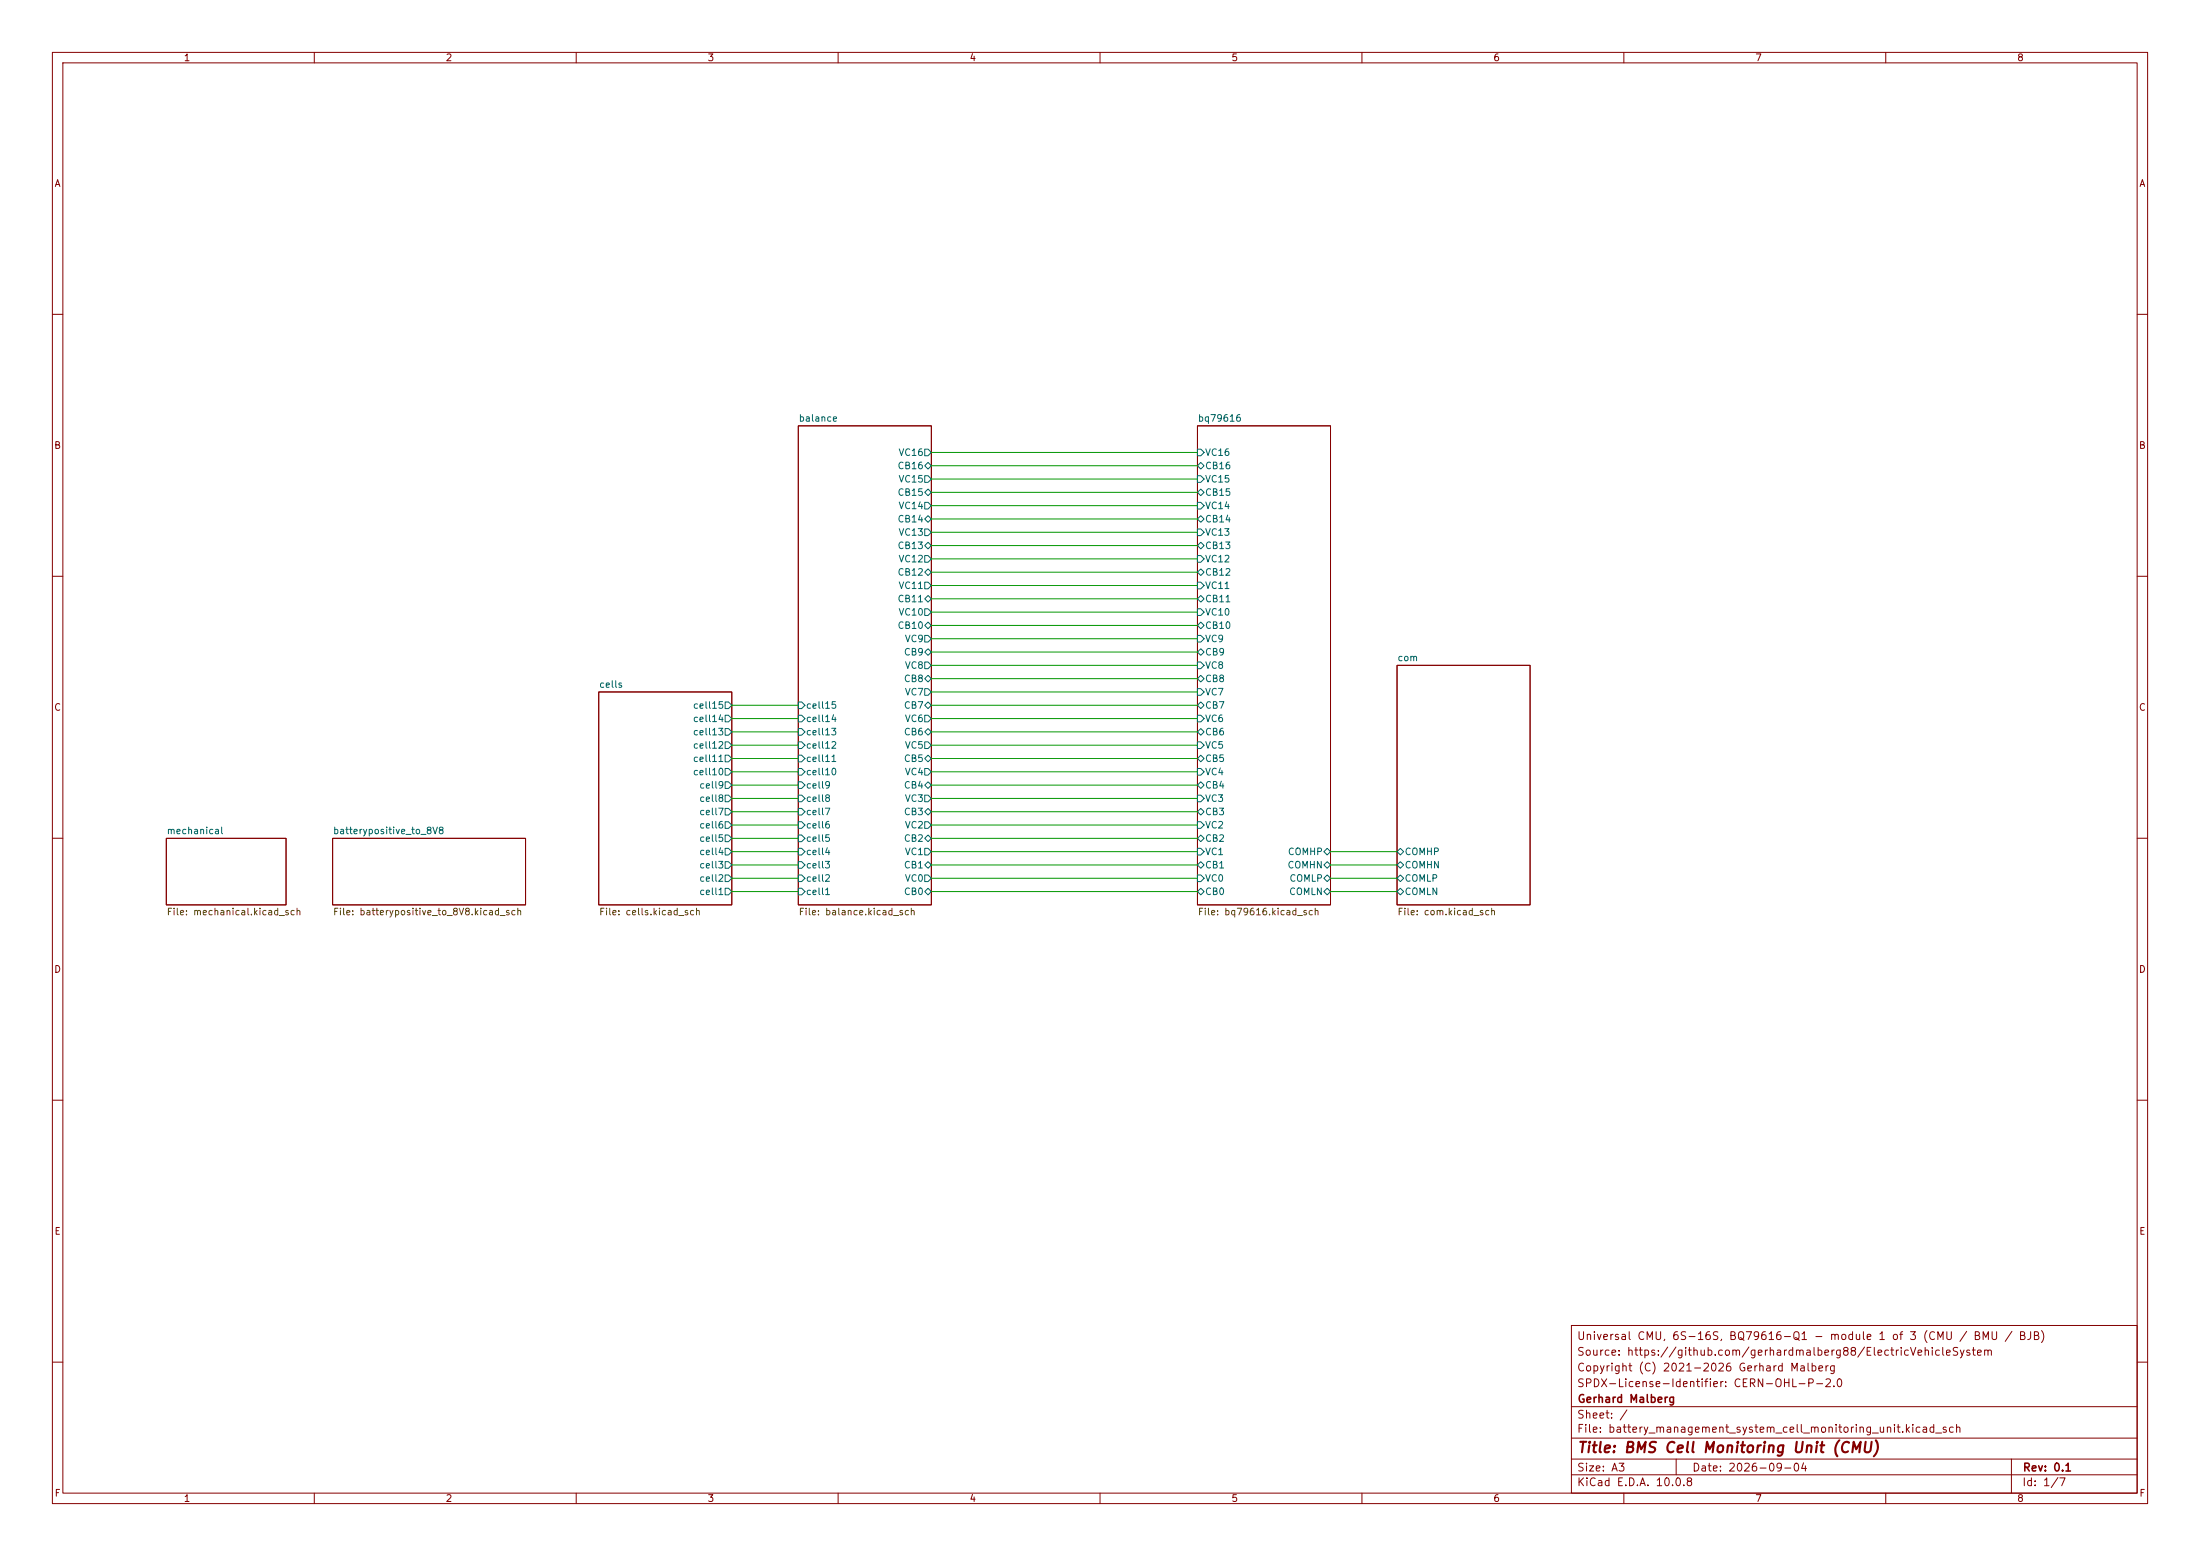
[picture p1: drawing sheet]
(kicad_sch
 (version 20260306)
 (generator "eeschema")
 (generator_version "10.0")
 (paper "A3")
 (title_block
  (title "${BOARD_TITLE}")
  (date "${ISSUE_DATE}")
  (rev "${REV}")
  (company "${ORG}")
  (comment 1 "${LICENSE}")
  (comment 2 "${COPYRIGHT}")
  (comment 3 "${SOURCE}")
  (comment 4 "${MODULE}"))
 (lib_symbols)
 (wire
  (pts (xy 254 162.56) (xy 266.7 162.56))
  (stroke (width 0) (type default)))
 (wire
  (pts (xy 177.8 144.78) (xy 228.6 144.78))
  (stroke (width 0) (type default)))
 (wire
  (pts (xy 177.8 106.68) (xy 228.6 106.68))
  (stroke (width 0) (type default)))
 (wire
  (pts (xy 177.8 127) (xy 228.6 127))
  (stroke (width 0) (type default)))
 (wire
  (pts (xy 177.8 157.48) (xy 228.6 157.48))
  (stroke (width 0) (type default)))
 (wire
  (pts (xy 139.7 134.62) (xy 152.4 134.62))
  (stroke (width 0) (type default)))
 (wire
  (pts (xy 177.8 162.56) (xy 228.6 162.56))
  (stroke (width 0) (type default)))
 (wire
  (pts (xy 139.7 165.1) (xy 152.4 165.1))
  (stroke (width 0) (type default)))
 (wire
  (pts (xy 177.8 167.64) (xy 228.6 167.64))
  (stroke (width 0) (type default)))
 (wire
  (pts (xy 177.8 165.1) (xy 228.6 165.1))
  (stroke (width 0) (type default)))
 (wire
  (pts (xy 177.8 114.3) (xy 228.6 114.3))
  (stroke (width 0) (type default)))
 (wire
  (pts (xy 177.8 119.38) (xy 228.6 119.38))
  (stroke (width 0) (type default)))
 (wire
  (pts (xy 177.8 149.86) (xy 228.6 149.86))
  (stroke (width 0) (type default)))
 (wire
  (pts (xy 139.7 149.86) (xy 152.4 149.86))
  (stroke (width 0) (type default)))
 (wire
  (pts (xy 177.8 101.6) (xy 228.6 101.6))
  (stroke (width 0) (type default)))
 (wire
  (pts (xy 177.8 86.36) (xy 228.6 86.36))
  (stroke (width 0) (type default)))
 (wire
  (pts (xy 139.7 142.24) (xy 152.4 142.24))
  (stroke (width 0) (type default)))
 (wire
  (pts (xy 139.7 154.94) (xy 152.4 154.94))
  (stroke (width 0) (type default)))
 (wire
  (pts (xy 177.8 96.52) (xy 228.6 96.52))
  (stroke (width 0) (type default)))
 (wire
  (pts (xy 139.7 147.32) (xy 152.4 147.32))
  (stroke (width 0) (type default)))
 (wire
  (pts (xy 139.7 162.56) (xy 152.4 162.56))
  (stroke (width 0) (type default)))
 (wire
  (pts (xy 177.8 137.16) (xy 228.6 137.16))
  (stroke (width 0) (type default)))
 (wire
  (pts (xy 177.8 160.02) (xy 228.6 160.02))
  (stroke (width 0) (type default)))
 (wire
  (pts (xy 177.8 91.44) (xy 228.6 91.44))
  (stroke (width 0) (type default)))
 (wire
  (pts (xy 177.8 121.92) (xy 228.6 121.92))
  (stroke (width 0) (type default)))
 (wire
  (pts (xy 177.8 142.24) (xy 228.6 142.24))
  (stroke (width 0) (type default)))
 (wire
  (pts (xy 177.8 134.62) (xy 228.6 134.62))
  (stroke (width 0) (type default)))
 (wire
  (pts (xy 139.7 144.78) (xy 152.4 144.78))
  (stroke (width 0) (type default)))
 (wire
  (pts (xy 254 167.64) (xy 266.7 167.64))
  (stroke (width 0) (type default)))
 (wire
  (pts (xy 139.7 139.7) (xy 152.4 139.7))
  (stroke (width 0) (type default)))
 (wire
  (pts (xy 177.8 111.76) (xy 228.6 111.76))
  (stroke (width 0) (type default)))
 (wire
  (pts (xy 177.8 109.22) (xy 228.6 109.22))
  (stroke (width 0) (type default)))
 (wire
  (pts (xy 177.8 139.7) (xy 228.6 139.7))
  (stroke (width 0) (type default)))
 (wire
  (pts (xy 139.7 137.16) (xy 152.4 137.16))
  (stroke (width 0) (type default)))
 (wire
  (pts (xy 177.8 116.84) (xy 228.6 116.84))
  (stroke (width 0) (type default)))
 (wire
  (pts (xy 177.8 154.94) (xy 228.6 154.94))
  (stroke (width 0) (type default)))
 (wire
  (pts (xy 139.7 170.18) (xy 152.4 170.18))
  (stroke (width 0) (type default)))
 (wire
  (pts (xy 177.8 132.08) (xy 228.6 132.08))
  (stroke (width 0) (type default)))
 (wire
  (pts (xy 177.8 152.4) (xy 228.6 152.4))
  (stroke (width 0) (type default)))
 (wire
  (pts (xy 177.8 93.98) (xy 228.6 93.98))
  (stroke (width 0) (type default)))
 (wire
  (pts (xy 177.8 124.46) (xy 228.6 124.46))
  (stroke (width 0) (type default)))
 (wire
  (pts (xy 254 170.18) (xy 266.7 170.18))
  (stroke (width 0) (type default)))
 (wire
  (pts (xy 139.7 152.4) (xy 152.4 152.4))
  (stroke (width 0) (type default)))
 (wire
  (pts (xy 254 165.1) (xy 266.7 165.1))
  (stroke (width 0) (type default)))
 (wire
  (pts (xy 139.7 157.48) (xy 152.4 157.48))
  (stroke (width 0) (type default)))
 (wire
  (pts (xy 177.8 170.18) (xy 228.6 170.18))
  (stroke (width 0) (type default)))
 (wire
  (pts (xy 177.8 147.32) (xy 228.6 147.32))
  (stroke (width 0) (type default)))
 (wire
  (pts (xy 177.8 88.9) (xy 228.6 88.9))
  (stroke (width 0) (type default)))
 (wire
  (pts (xy 139.7 160.02) (xy 152.4 160.02))
  (stroke (width 0) (type default)))
 (wire
  (pts (xy 139.7 167.64) (xy 152.4 167.64))
  (stroke (width 0) (type default)))
 (wire
  (pts (xy 177.8 129.54) (xy 228.6 129.54))
  (stroke (width 0) (type default)))
 (wire
  (pts (xy 177.8 99.06) (xy 228.6 99.06))
  (stroke (width 0) (type default)))
 (wire
  (pts (xy 177.8 104.14) (xy 228.6 104.14))
  (stroke (width 0) (type default)))
 (sheet
  (at 228.6 81.28)
  (size 25.4 91.44)
  (exclude_from_sim no)
  (in_bom yes)
  (on_board yes)
  (dnp no)
  (fields_autoplaced yes)
  (stroke (width 0.1524) (type solid))
  (fill (color 0 0 0 0))
  (property "Sheetname" "bq79616" (at 228.6 80.5684 0) (show_name no) (do_not_autoplace no) (effects (font (size 1.27 1.27)) (justify left bottom)))
  (property "Sheetfile" "bq79616.kicad_sch" (at 228.6 173.3046 0) (show_name no) (do_not_autoplace no) (effects (font (size 1.27 1.27)) (justify left top)))
  (pin "CB0" bidirectional (at 228.6 170.18 180) (effects (font (size 1.27 1.27)) (justify left)))
  (pin "CB1" bidirectional (at 228.6 165.1 180) (effects (font (size 1.27 1.27)) (justify left)))
  (pin "CB2" bidirectional (at 228.6 160.02 180) (effects (font (size 1.27 1.27)) (justify left)))
  (pin "CB3" bidirectional (at 228.6 154.94 180) (effects (font (size 1.27 1.27)) (justify left)))
  (pin "CB4" bidirectional (at 228.6 149.86 180) (effects (font (size 1.27 1.27)) (justify left)))
  (pin "CB5" bidirectional (at 228.6 144.78 180) (effects (font (size 1.27 1.27)) (justify left)))
  (pin "CB6" bidirectional (at 228.6 139.7 180) (effects (font (size 1.27 1.27)) (justify left)))
  (pin "CB7" bidirectional (at 228.6 134.62 180) (effects (font (size 1.27 1.27)) (justify left)))
  (pin "CB8" bidirectional (at 228.6 129.54 180) (effects (font (size 1.27 1.27)) (justify left)))
  (pin "CB9" bidirectional (at 228.6 124.46 180) (effects (font (size 1.27 1.27)) (justify left)))
  (pin "CB10" bidirectional (at 228.6 119.38 180) (effects (font (size 1.27 1.27)) (justify left)))
  (pin "CB11" bidirectional (at 228.6 114.3 180) (effects (font (size 1.27 1.27)) (justify left)))
  (pin "CB12" bidirectional (at 228.6 109.22 180) (effects (font (size 1.27 1.27)) (justify left)))
  (pin "CB13" bidirectional (at 228.6 104.14 180) (effects (font (size 1.27 1.27)) (justify left)))
  (pin "CB14" bidirectional (at 228.6 99.06 180) (effects (font (size 1.27 1.27)) (justify left)))
  (pin "CB15" bidirectional (at 228.6 93.98 180) (effects (font (size 1.27 1.27)) (justify left)))
  (pin "CB16" bidirectional (at 228.6 88.9 180) (effects (font (size 1.27 1.27)) (justify left)))
  (pin "COMHN" bidirectional (at 254 165.1 0) (effects (font (size 1.27 1.27)) (justify right)))
  (pin "COMHP" bidirectional (at 254 162.56 0) (effects (font (size 1.27 1.27)) (justify right)))
  (pin "COMLN" bidirectional (at 254 170.18 0) (effects (font (size 1.27 1.27)) (justify right)))
  (pin "COMLP" bidirectional (at 254 167.64 0) (effects (font (size 1.27 1.27)) (justify right)))
  (pin "VC0" input (at 228.6 167.64 180) (effects (font (size 1.27 1.27)) (justify left)))
  (pin "VC1" input (at 228.6 162.56 180) (effects (font (size 1.27 1.27)) (justify left)))
  (pin "VC2" input (at 228.6 157.48 180) (effects (font (size 1.27 1.27)) (justify left)))
  (pin "VC3" input (at 228.6 152.4 180) (effects (font (size 1.27 1.27)) (justify left)))
  (pin "VC4" input (at 228.6 147.32 180) (effects (font (size 1.27 1.27)) (justify left)))
  (pin "VC5" input (at 228.6 142.24 180) (effects (font (size 1.27 1.27)) (justify left)))
  (pin "VC6" input (at 228.6 137.16 180) (effects (font (size 1.27 1.27)) (justify left)))
  (pin "VC7" input (at 228.6 132.08 180) (effects (font (size 1.27 1.27)) (justify left)))
  (pin "VC8" input (at 228.6 127 180) (effects (font (size 1.27 1.27)) (justify left)))
  (pin "VC9" input (at 228.6 121.92 180) (effects (font (size 1.27 1.27)) (justify left)))
  (pin "VC10" input (at 228.6 116.84 180) (effects (font (size 1.27 1.27)) (justify left)))
  (pin "VC11" input (at 228.6 111.76 180) (effects (font (size 1.27 1.27)) (justify left)))
  (pin "VC12" input (at 228.6 106.68 180) (effects (font (size 1.27 1.27)) (justify left)))
  (pin "VC13" input (at 228.6 101.6 180) (effects (font (size 1.27 1.27)) (justify left)))
  (pin "VC14" input (at 228.6 96.52 180) (effects (font (size 1.27 1.27)) (justify left)))
  (pin "VC15" input (at 228.6 91.44 180) (effects (font (size 1.27 1.27)) (justify left)))
  (pin "VC16" input (at 228.6 86.36 180) (effects (font (size 1.27 1.27)) (justify left))))
 (sheet
  (at 152.4 81.28)
  (size 25.4 91.44)
  (exclude_from_sim no)
  (in_bom yes)
  (on_board yes)
  (dnp no)
  (fields_autoplaced yes)
  (stroke (width 0.1524) (type solid))
  (fill (color 0 0 0 0))
  (property "Sheetname" "balance" (at 152.4 80.5684 0) (show_name no) (do_not_autoplace no) (effects (font (size 1.27 1.27)) (justify left bottom)))
  (property "Sheetfile" "balance.kicad_sch" (at 152.4 173.3046 0) (show_name no) (do_not_autoplace no) (effects (font (size 1.27 1.27)) (justify left top)))
  (pin "CB0" bidirectional (at 177.8 170.18 0) (effects (font (size 1.27 1.27)) (justify right)))
  (pin "CB1" bidirectional (at 177.8 165.1 0) (effects (font (size 1.27 1.27)) (justify right)))
  (pin "CB2" bidirectional (at 177.8 160.02 0) (effects (font (size 1.27 1.27)) (justify right)))
  (pin "CB3" bidirectional (at 177.8 154.94 0) (effects (font (size 1.27 1.27)) (justify right)))
  (pin "CB4" bidirectional (at 177.8 149.86 0) (effects (font (size 1.27 1.27)) (justify right)))
  (pin "CB5" bidirectional (at 177.8 144.78 0) (effects (font (size 1.27 1.27)) (justify right)))
  (pin "CB6" bidirectional (at 177.8 139.7 0) (effects (font (size 1.27 1.27)) (justify right)))
  (pin "CB7" bidirectional (at 177.8 134.62 0) (effects (font (size 1.27 1.27)) (justify right)))
  (pin "CB8" bidirectional (at 177.8 129.54 0) (effects (font (size 1.27 1.27)) (justify right)))
  (pin "CB9" bidirectional (at 177.8 124.46 0) (effects (font (size 1.27 1.27)) (justify right)))
  (pin "CB10" bidirectional (at 177.8 119.38 0) (effects (font (size 1.27 1.27)) (justify right)))
  (pin "CB11" bidirectional (at 177.8 114.3 0) (effects (font (size 1.27 1.27)) (justify right)))
  (pin "CB12" bidirectional (at 177.8 109.22 0) (effects (font (size 1.27 1.27)) (justify right)))
  (pin "CB13" bidirectional (at 177.8 104.14 0) (effects (font (size 1.27 1.27)) (justify right)))
  (pin "CB14" bidirectional (at 177.8 99.06 0) (effects (font (size 1.27 1.27)) (justify right)))
  (pin "CB15" bidirectional (at 177.8 93.98 0) (effects (font (size 1.27 1.27)) (justify right)))
  (pin "CB16" bidirectional (at 177.8 88.9 0) (effects (font (size 1.27 1.27)) (justify right)))
  (pin "cell1" input (at 152.4 170.18 180) (effects (font (size 1.27 1.27)) (justify left)))
  (pin "cell2" input (at 152.4 167.64 180) (effects (font (size 1.27 1.27)) (justify left)))
  (pin "cell3" input (at 152.4 165.1 180) (effects (font (size 1.27 1.27)) (justify left)))
  (pin "cell4" input (at 152.4 162.56 180) (effects (font (size 1.27 1.27)) (justify left)))
  (pin "cell5" input (at 152.4 160.02 180) (effects (font (size 1.27 1.27)) (justify left)))
  (pin "cell6" input (at 152.4 157.48 180) (effects (font (size 1.27 1.27)) (justify left)))
  (pin "cell7" input (at 152.4 154.94 180) (effects (font (size 1.27 1.27)) (justify left)))
  (pin "cell8" input (at 152.4 152.4 180) (effects (font (size 1.27 1.27)) (justify left)))
  (pin "cell9" input (at 152.4 149.86 180) (effects (font (size 1.27 1.27)) (justify left)))
  (pin "cell10" input (at 152.4 147.32 180) (effects (font (size 1.27 1.27)) (justify left)))
  (pin "cell11" input (at 152.4 144.78 180) (effects (font (size 1.27 1.27)) (justify left)))
  (pin "cell12" input (at 152.4 142.24 180) (effects (font (size 1.27 1.27)) (justify left)))
  (pin "cell13" input (at 152.4 139.7 180) (effects (font (size 1.27 1.27)) (justify left)))
  (pin "cell14" input (at 152.4 137.16 180) (effects (font (size 1.27 1.27)) (justify left)))
  (pin "cell15" input (at 152.4 134.62 180) (effects (font (size 1.27 1.27)) (justify left)))
  (pin "VC0" output (at 177.8 167.64 0) (effects (font (size 1.27 1.27)) (justify right)))
  (pin "VC1" output (at 177.8 162.56 0) (effects (font (size 1.27 1.27)) (justify right)))
  (pin "VC2" output (at 177.8 157.48 0) (effects (font (size 1.27 1.27)) (justify right)))
  (pin "VC3" output (at 177.8 152.4 0) (effects (font (size 1.27 1.27)) (justify right)))
  (pin "VC4" output (at 177.8 147.32 0) (effects (font (size 1.27 1.27)) (justify right)))
  (pin "VC5" output (at 177.8 142.24 0) (effects (font (size 1.27 1.27)) (justify right)))
  (pin "VC6" output (at 177.8 137.16 0) (effects (font (size 1.27 1.27)) (justify right)))
  (pin "VC7" output (at 177.8 132.08 0) (effects (font (size 1.27 1.27)) (justify right)))
  (pin "VC8" output (at 177.8 127 0) (effects (font (size 1.27 1.27)) (justify right)))
  (pin "VC9" output (at 177.8 121.92 0) (effects (font (size 1.27 1.27)) (justify right)))
  (pin "VC10" output (at 177.8 116.84 0) (effects (font (size 1.27 1.27)) (justify right)))
  (pin "VC11" output (at 177.8 111.76 0) (effects (font (size 1.27 1.27)) (justify right)))
  (pin "VC12" output (at 177.8 106.68 0) (effects (font (size 1.27 1.27)) (justify right)))
  (pin "VC13" output (at 177.8 101.6 0) (effects (font (size 1.27 1.27)) (justify right)))
  (pin "VC14" output (at 177.8 96.52 0) (effects (font (size 1.27 1.27)) (justify right)))
  (pin "VC15" output (at 177.8 91.44 0) (effects (font (size 1.27 1.27)) (justify right)))
  (pin "VC16" output (at 177.8 86.36 0) (effects (font (size 1.27 1.27)) (justify right))))
 (sheet
  (at 31.75 160.02)
  (size 22.86 12.7)
  (exclude_from_sim no)
  (in_bom yes)
  (on_board yes)
  (dnp no)
  (fields_autoplaced yes)
  (stroke (width 0.1524) (type solid))
  (fill (color 0 0 0 0))
  (property "Sheetname" "mechanical" (at 31.75 159.3084 0) (show_name no) (do_not_autoplace no) (effects (font (size 1.27 1.27)) (justify left bottom)))
  (property "Sheetfile" "mechanical.kicad_sch" (at 31.75 173.3046 0) (show_name no) (do_not_autoplace no) (effects (font (size 1.27 1.27)) (justify left top))))
 (sheet
  (at 114.3 132.08)
  (size 25.4 40.64)
  (exclude_from_sim no)
  (in_bom yes)
  (on_board yes)
  (dnp no)
  (fields_autoplaced yes)
  (stroke (width 0.1524) (type solid))
  (fill (color 0 0 0 0))
  (property "Sheetname" "cells" (at 114.3 131.3684 0) (show_name no) (do_not_autoplace no) (effects (font (size 1.27 1.27)) (justify left bottom)))
  (property "Sheetfile" "cells.kicad_sch" (at 114.3 173.3046 0) (show_name no) (do_not_autoplace no) (effects (font (size 1.27 1.27)) (justify left top)))
  (pin "cell1" output (at 139.7 170.18 0) (effects (font (size 1.27 1.27)) (justify right)))
  (pin "cell2" output (at 139.7 167.64 0) (effects (font (size 1.27 1.27)) (justify right)))
  (pin "cell3" output (at 139.7 165.1 0) (effects (font (size 1.27 1.27)) (justify right)))
  (pin "cell4" output (at 139.7 162.56 0) (effects (font (size 1.27 1.27)) (justify right)))
  (pin "cell5" output (at 139.7 160.02 0) (effects (font (size 1.27 1.27)) (justify right)))
  (pin "cell6" output (at 139.7 157.48 0) (effects (font (size 1.27 1.27)) (justify right)))
  (pin "cell7" output (at 139.7 154.94 0) (effects (font (size 1.27 1.27)) (justify right)))
  (pin "cell8" output (at 139.7 152.4 0) (effects (font (size 1.27 1.27)) (justify right)))
  (pin "cell9" output (at 139.7 149.86 0) (effects (font (size 1.27 1.27)) (justify right)))
  (pin "cell10" output (at 139.7 147.32 0) (effects (font (size 1.27 1.27)) (justify right)))
  (pin "cell11" output (at 139.7 144.78 0) (effects (font (size 1.27 1.27)) (justify right)))
  (pin "cell12" output (at 139.7 142.24 0) (effects (font (size 1.27 1.27)) (justify right)))
  (pin "cell13" output (at 139.7 139.7 0) (effects (font (size 1.27 1.27)) (justify right)))
  (pin "cell14" output (at 139.7 137.16 0) (effects (font (size 1.27 1.27)) (justify right)))
  (pin "cell15" output (at 139.7 134.62 0) (effects (font (size 1.27 1.27)) (justify right))))
 (sheet
  (at 63.5 160.02)
  (size 36.83 12.7)
  (exclude_from_sim no)
  (in_bom yes)
  (on_board yes)
  (dnp no)
  (fields_autoplaced yes)
  (stroke (width 0.1524) (type solid))
  (fill (color 0 0 0 0))
  (property "Sheetname" "batterypositive_to_8V8" (at 63.5 159.3084 0) (show_name no) (do_not_autoplace no) (effects (font (size 1.27 1.27)) (justify left bottom)))
  (property "Sheetfile" "batterypositive_to_8V8.kicad_sch" (at 63.5 173.3046 0) (show_name no) (do_not_autoplace no) (effects (font (size 1.27 1.27)) (justify left top))))
 (sheet
  (at 266.7 127)
  (size 25.4 45.72)
  (exclude_from_sim no)
  (in_bom yes)
  (on_board yes)
  (dnp no)
  (fields_autoplaced yes)
  (stroke (width 0.1524) (type solid))
  (fill (color 0 0 0 0))
  (property "Sheetname" "com" (at 266.7 126.2884 0) (show_name no) (do_not_autoplace no) (effects (font (size 1.27 1.27)) (justify left bottom)))
  (property "Sheetfile" "com.kicad_sch" (at 266.7 173.3046 0) (show_name no) (do_not_autoplace no) (effects (font (size 1.27 1.27)) (justify left top)))
  (pin "COMHN" bidirectional (at 266.7 165.1 180) (effects (font (size 1.27 1.27)) (justify left)))
  (pin "COMHP" bidirectional (at 266.7 162.56 180) (effects (font (size 1.27 1.27)) (justify left)))
  (pin "COMLN" bidirectional (at 266.7 170.18 180) (effects (font (size 1.27 1.27)) (justify left)))
  (pin "COMLP" bidirectional (at 266.7 167.64 180) (effects (font (size 1.27 1.27)) (justify left))))
 (sheet_instances
  (path ""
   (page "1")))
 (embedded_fonts no))
